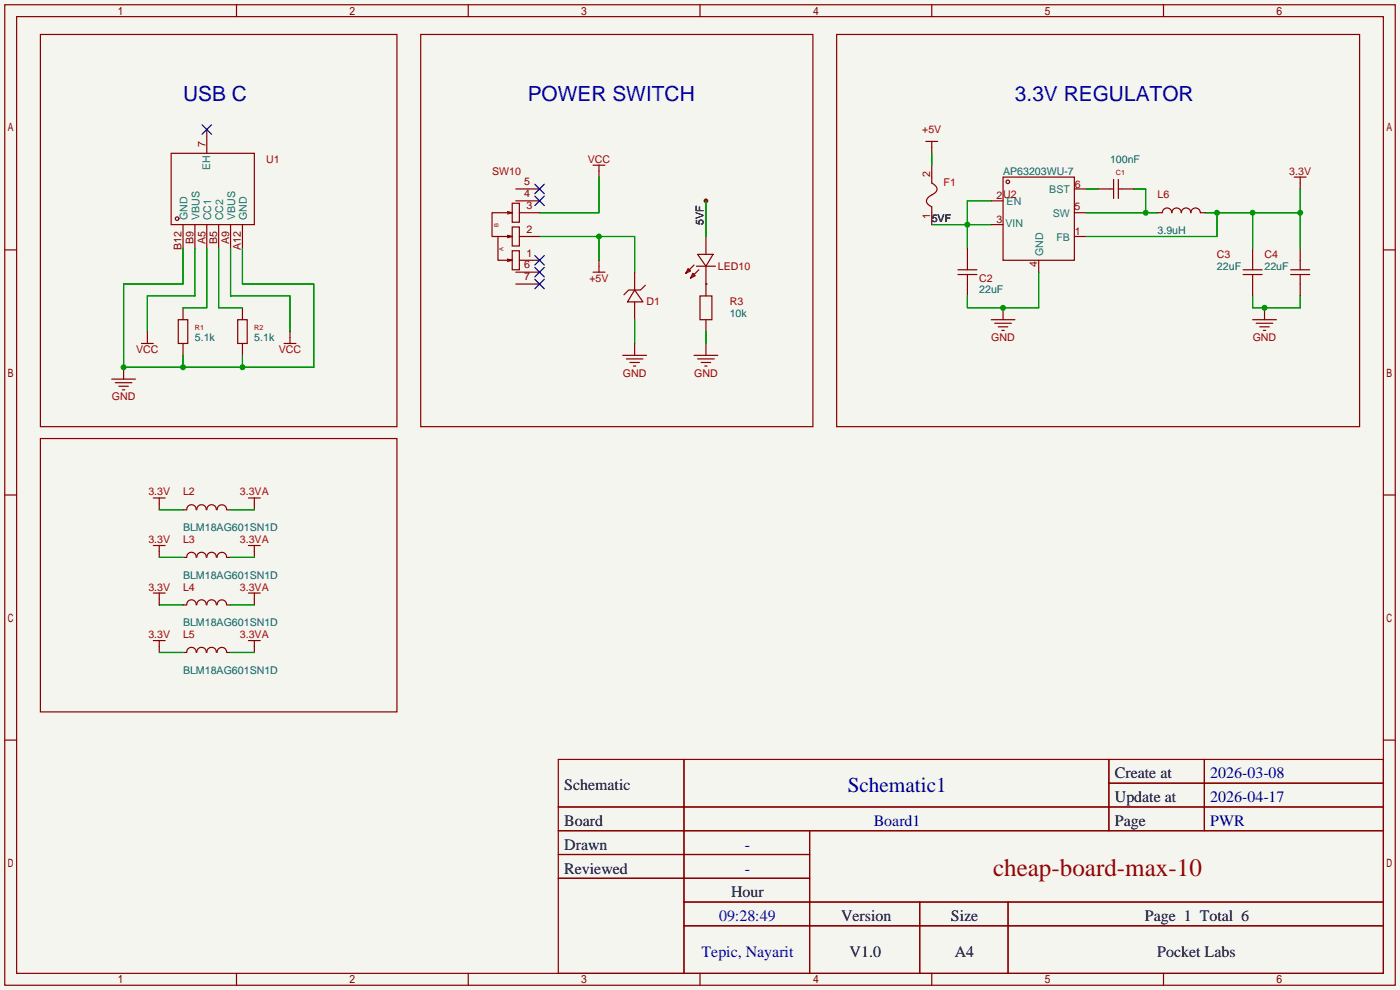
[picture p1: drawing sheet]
<svg xmlns="http://www.w3.org/2000/svg" width="299mm" height="212mm" viewBox="0 0 299 212" stroke-linecap="round" stroke-linejoin="round" font-family="sans-serif">
<path d="M0 0h299.2v211.6h-299.2z" fill="#f5f5f0"/>
<circle cx="150.9" cy="42.9" r=".51" fill="#850000"/>
<g fill="none" stroke="#850000" stroke-width=".25">
<path d="M1 1h297.2v209.6h-297.2zM3.6 3.6h292.1v204.4h-292.1zM8.6 7.4h76.2v83.8h-76.2zM50.5 1v2.6M89.9 7.4h83.8v83.8h-83.8zM100.1 1v2.6M149.6 1v2.6M178.8 7.4h111.8v83.8h-111.8zM199.1 1v2.6M248.7 1v2.6M36.6 32.8h17.8v15.2h-17.8zM44.2 27.7v5.1"/>
<path d="M126.7 35.3h2.6M128 35.3v2.5M197.9 30.2h2.5M199.1 35.3v3.8l.9 .6 .3 .7-.3 .7-1.5 1-.5 .8 .2 .6 .9 .7v3.8M199.1 30.2v2.6M214.4 37.8h15.2v17.8h-15.2zM238 38.4v4M239 38.4v4M276.6 37.8h2.5M277.9 37.8v2.6M1 53.4h2.6M39.1 48v5.1"/>
<path d="M41.7 48v5.1M44.2 48v5.1M46.7 48v5.1M49.3 48v5.1M51.8 48v5.1M106.4 50.5v5.1h3.1l-1-.2M108.5 45.2l1 .3M109.5 48.5h1.5v4.1h-1.5zM109.5 43.4h1.5v4.1h-1.5zM109.5 53.6h1.5v4.1h-1.5zM109.5 45.5h-4.3v5h4.3l-1-.2M109.5 50.5l-1 .3"/>
<path d="M109.5 45.5l-1 .2M109.5 55.6l-1 .3M110.2 42.9h5.1M110.2 40.4h5.1M110.2 58.2h5.1M111 55.6h4.3M111 50.5h4.3M111 45.5h4.3M126.7 58.2h2.6M128 55.6v2.6M135.6 58.2v3.8M147.1 57.4l.5 .5-1 .5z"/>
<path d="M148.1 58.4l.5 .5-1 .5zM148.3 56.6l-1.7 1.8M148.8 56.9h4.1M149.1 54.4h3.3l-1.5 2.5zM149.4 57.7l-1.8 1.7M150.9 50.5v3.9M150.9 56.9v6.3M204.7 58.7h4.1M204.7 57.7h4.1M206.8 53.1v4.6M206.8 58.7v4.5M211.8 42.9h2.6"/>
<path d="M211.8 48h2.6M222 55.6v2.6M229.6 50.5h2.6M229.6 45.5h2.6M229.6 40.4h2.6M234.7 40.4h3.3M239 40.4h3.3M247.4 45.5h1a1.02 1.02 0 0 1 1-1 1.02 1.02 0 0 1 1 1 1.02 1.02 0 0 1 1.1-1.1 1.02 1.02 0 0 1 1 1.1 1.02 1.02 0 0 1 1-1.1 1.02 1.02 0 0 1 1 1.1 1.02 1.02 0 0 1 1-1.1 1.02 1.02 0 0 1 1 1.1h1.1M265.7 58.7h4M265.7 57.7h4M267.7 53.1v4.6M267.7 58.7v4.5"/>
<path d="M275.8 58.7h4.1M275.8 57.7h4.1M277.9 53.1v4.6M277.9 58.7v4.5M295.7 53.4h2.5M26.4 78.5v2.5M30.2 73.4h2.6M31.5 70.9v2.5M38.1 68.3h2v5.1h-2zM39.1 65.8v2.5M39.1 73.4v2.5M50.8 68.3h2v5.1h-2z"/>
<path d="M51.8 65.8v2.5M51.8 73.4v2.5M60.7 73.4h2.5M62 70.9v2.5M110.2 60.7h5.1M133.1 75.9h5.1M133.9 76.7h3.5M134.6 77.5h2.1M135.4 78.2h.5M135.6 62l1.8 2.5h-3.3zM135.6 64.5v3.8M135.6 73.4v2.5"/>
<path d="M137.9 61l-1 1h-2.5l-1.1 1M148.3 75.9h5.1M149.1 76.7h3.6M149.6 63.2h2.5v5.1h-2.5zM149.9 77.5h2M150.6 78.2h.5M150.9 68.3v2.6M150.9 73.4v2.5M211.8 68.3h5.1M212.6 69.1h3.6M213.4 69.8h2M214.1 70.6h.5"/>
<path d="M214.4 65.8v2.5M267.7 68.3h5.1M268.5 69.1h3.5M269.2 69.8h2.1M270 70.6h.5M270.3 65.8v2.5M8.6 93.7h76.2v58.4h-76.2zM23.9 81h5.1M24.6 81.8h3.6M25.4 82.5h2M26.2 83.3h.5M1 105.8h2.6"/>
<path d="M32.8 106.4h2.5M32.8 116.6h2.5M34 106.4v2.6M34 116.6v2.5M39.1 109h.8M39.1 119.1h.8M39.9 109a1.01 1.01 0 0 1 1-1.1 1.01 1.01 0 0 1 1 1.1M39.9 119.1a1.01 1.01 0 0 1 1-1.1 1.01 1.01 0 0 1 1 1.1M42.1 109a1.01 1.01 0 0 1 1-1.1 1.01 1.01 0 0 1 1 1.1M42.1 119.1a1.01 1.01 0 0 1 1-1.1 1.01 1.01 0 0 1 1 1.1M44.2 109a1.01 1.01 0 0 1 1-1.1 1.01 1.01 0 0 1 1 1.1M44.2 119.1a1.01 1.01 0 0 1 1-1.1 1.01 1.01 0 0 1 1 1.1"/>
<path d="M46.4 109a1.01 1.01 0 0 1 1-1.1 1.01 1.01 0 0 1 1 1.1M46.4 119.1a1.01 1.01 0 0 1 1-1.1 1.01 1.01 0 0 1 1 1.1M48.5 109h.8M48.5 119.1h.8M53.1 106.4h2.5M53.1 116.6h2.5M54.4 106.4v2.6M54.4 116.6v2.5M295.7 105.8h2.5M32.8 126.7h2.5M32.8 136.9h2.5M34 126.7v2.6"/>
<path d="M34 136.9v2.5M39.1 129.3h.8M39.1 139.4h.8M39.9 129.3a1.01 1.01 0 0 1 1-1.1 1.01 1.01 0 0 1 1 1.1M39.9 139.4a1.01 1.01 0 0 1 1-1.1 1.01 1.01 0 0 1 1 1.1M42.1 129.3a1.01 1.01 0 0 1 1-1.1 1.01 1.01 0 0 1 1 1.1M42.1 139.4a1.01 1.01 0 0 1 1-1.1 1.01 1.01 0 0 1 1 1.1M44.2 129.3a1.01 1.01 0 0 1 1-1.1 1.01 1.01 0 0 1 1 1.1M44.2 139.4a1.01 1.01 0 0 1 1-1.1 1.01 1.01 0 0 1 1 1.1M46.4 129.3a1.01 1.01 0 0 1 1-1.1 1.01 1.01 0 0 1 1 1.1M46.4 139.4a1.01 1.01 0 0 1 1-1 1.01 1.01 0 0 1 1 1M48.5 129.3h.8"/>
<path d="M48.5 139.4h.8M53.1 126.7h2.5M53.1 136.9h2.5M54.4 126.7v2.6M54.4 136.9v2.5M1 158.2h2.6M295.7 158.2h2.5M119.3 162.3h176.4v45.7h-176.4zM119.3 172.5h176.4M119.3 177.5h176.4M146.2 162.3v45.7M173 177.5v30.5"/>
<path d="M237 162.3v15.2M237 167.4h58.7M257.4 162.3v15.2M119.3 182.6h53.7M119.3 187.7h53.7M146.2 192.8h149.5M146.2 197.9h149.5M196.6 192.8v15.2M215.4 192.8v15.2M50.5 208v2.6M100.1 208v2.6M149.6 208v2.6"/>
<path d="M199.1 208v2.6M248.7 208v2.6"/>
<circle cx="215.4" cy="38.9" r=".38"/>
<circle cx="37.8" cy="46.7" r=".38"/>
</g>
<path d="M43.2 26.7l2 2M45.2 26.7l-2 2M114.3 39.4l2 2M116.3 39.4l-2 2M114.3 54.6l2 2M114.3 41.9l2 2M114.3 57.2l2 2M114.3 59.7l2 2M116.3 54.6l-2 2M116.3 41.9l-2 2M116.3 57.2l-2 2M116.3 59.7l-2 2" fill="none" stroke="#000085" stroke-width=".25"/>
<g fill="none" stroke="#009600" stroke-width=".25">
<path d="M128 37.8v7.7h-12.7M199.1 32.8v2.5M39.1 53.1v7.6h-12.7v17.8h40.7v-17.8h-15.3v-7.6M41.7 53.1v10.1h-10.2v7.7M44.2 53.1v12.7h-5.1M46.7 53.1v12.7h5.1M49.3 53.1v10.1h12.7v7.7M115.3 50.5h20.3v7.7M128 50.5v5.1M150.9 42.9v7.6M199.1 48h12.7M211.8 42.9h-5v10.2"/>
<path d="M222 58.2v7.6h-15.2v-2.6M232.2 45.5h15.2M232.2 40.4h2.5M242.3 40.4h2.6v5.1M257.6 45.5h20.3M260.1 45.5v5h-27.9M267.7 45.5v7.6M277.9 40.4v12.7M39.1 75.9v2.6M51.8 75.9v2.6M135.6 68.3v5.1M150.9 60.7h.1"/>
<path d="M150.9 70.9v2.5M267.7 63.2v2.6h10.2v-2.6M34 109h5.1M34 119.1h5.1M49.3 109h5.1M49.3 119.1h5.1M34 129.3h5.1M34 139.4h5.1M49.3 129.3h5.1M49.3 139.4h5.1"/>
</g>
<g fill="#009600">
<circle cx="26.4" cy="78.5" r=".63"/>
<circle cx="39.1" cy="78.5" r=".63"/>
<circle cx="51.8" cy="78.5" r=".63"/>
<circle cx="128" cy="50.5" r=".63"/>
<circle cx="206.8" cy="48" r=".63"/>
<circle cx="270.3" cy="65.8" r=".63"/>
<circle cx="214.4" cy="65.8" r=".63"/>
<circle cx="244.9" cy="45.5" r=".63"/>
<circle cx="267.7" cy="45.5" r=".63"/>
<circle cx="277.9" cy="45.5" r=".63"/>
<circle cx="260.1" cy="45.5" r=".63"/>
</g>
<text font-size="5.4" fill="#900" x="212.2" y="187.2">cheap-board-max-10</text>
<g font-size="4.5" fill="#0000c2">
<text x="39.1" y="21.5">USB C</text>
<text x="112.8" y="21.5">POWER SWITCH</text>
<text x="216.9" y="21.5">3.3V REGULATOR</text>
</g>
<text font-size="4.5" fill="#009" x="181.2" y="169.2">Schematic1</text>
<g font-size="3.4">
<text x="238.3" y="166.4">Create at</text>
<text x="120.6" y="168.9">Schematic</text>
<text x="238.3" y="171.4">Update at</text>
<text x="120.6" y="176.5">Board</text>
<text x="238.3" y="176.5">Page</text>
<text x="120.6" y="181.6">Drawn</text>
<text x="120.6" y="186.7">Reviewed</text>
<text x="156.3" y="191.8">Hour</text>
<text x="179.8" y="196.8">Version</text>
<text x="203.2" y="196.8">Size</text>
<text x="244.7" y="196.8">Page 1 Total 6</text>
<text x="181.6" y="204.5">V1.0</text>
<text x="204.1" y="204.5">A4</text>
<text x="247.3" y="204.5">Pocket Labs</text>
</g>
<g font-size="3.4" fill="#009">
<text x="258.7" y="166.4">2026-03-08</text>
<text x="258.7" y="171.4">2026-04-17</text>
<text x="186.7" y="176.5">Board1</text>
<text x="258.7" y="176.5">PWR</text>
<text x="159.2" y="181.6">-</text>
<text x="159.2" y="186.7">-</text>
</g>
<g font-size="3.4" fill="#0000c2">
<text x="153.7" y="196.8">09:28:49</text>
<text x="149.9" y="204.5">Tepic, Nayarit</text>
</g>
<g font-size="2.3" fill="#a90000">
<text x="197.1" y="28.4">+5V</text>
<text x="56.9" y="34.8">U1</text>
<text x="125.6" y="34.8">VCC</text>
<text x="105.2" y="37.3">SW10</text>
<text x="201.7" y="39.8">F1</text>
<text x="275.5" y="37.3">3.3V</text>
<text x="214.4" y="42.4">U2</text>
<text x="247.4" y="42.4">L6</text>
<text x="153.4" y="57.6">LED10</text>
<text x="260.1" y="55.1">C3</text>
<text x="270.3" y="55.1">C4</text>
<text x="126" y="60.2">+5V</text>
<text x="138.2" y="65.2">D1</text>
<text x="156" y="65.2">R3</text>
<text x="209.3" y="60.2">C2</text>
<text x="29.1" y="75.4">VCC</text>
<text x="59.6" y="75.4">VCC</text>
<text x="211.9" y="72.9">GND</text>
<text x="267.7" y="72.9">GND</text>
<text x="133.1" y="80.5">GND</text>
<text x="148.4" y="80.5">GND</text>
<text x="23.9" y="85.6">GND</text>
<text x="31.7" y="105.9">3.3V</text>
<text x="39.1" y="105.9">L2</text>
<text x="51.3" y="105.9">3.3VA</text>
<text x="31.7" y="116">3.3V</text>
<text x="39.1" y="116">L3</text>
<text x="51.3" y="116">3.3VA</text>
<text x="31.7" y="126.2">3.3V</text>
<text x="39.1" y="126.2">L4</text>
<text x="51.3" y="126.2">3.3VA</text>
<text x="31.7" y="136.4">3.3V</text>
<text x="39.1" y="136.4">L5</text>
<text x="51.3" y="136.4">3.3VA</text>
</g>
<g font-size="2.3" fill="#840000">
<text x="43.9" y="31.5" transform="rotate(-90 43.9 31.5)">7</text>
<text x="112" y="39.6">5</text>
<text x="198.8" y="37.8" transform="rotate(-90 198.8 37.8)">2</text>
<text x="229.7" y="40.1">6</text>
<text x="112" y="42.1">4</text>
<text x="112.5" y="44.7">3</text>
<text x="198.8" y="46.7" transform="rotate(-90 198.8 46.7)">1</text>
<text x="213" y="42.6">2</text>
<text x="213" y="47.7">3</text>
<text x="229.6" y="44.9">5</text>
<text x="38.8" y="53.4" transform="rotate(-90 38.8 53.4)">B12</text>
<text x="41.3" y="52.2" transform="rotate(-90 41.3 52.2)">B9</text>
<text x="43.9" y="52.2" transform="rotate(-90 43.9 52.2)">A5</text>
<text x="46.4" y="52.2" transform="rotate(-90 46.4 52.2)">B5</text>
<text x="49" y="52.2" transform="rotate(-90 49 52.2)">A9</text>
<text x="51.5" y="53.4" transform="rotate(-90 51.5 53.4)">A12</text>
<text x="112.5" y="49.7">2</text>
<text x="229.7" y="50.2">1</text>
<text x="112" y="57.4">6</text>
<text x="112" y="59.9">7</text>
<text x="112.5" y="54.8">1</text>
<text x="221.7" y="57" transform="rotate(-90 221.7 57)">4</text>
</g>
<g font-size="2.3" fill="#006464">
<text x="237.2" y="34.8">100nF</text>
<text x="214.4" y="37.3">AP63203WU-7</text>
<text x="247.4" y="50">3.9uH</text>
<text x="260.1" y="57.6">22uF</text>
<text x="270.3" y="57.6">22uF</text>
<text x="209.3" y="62.7">22uF</text>
<text x="156" y="67.8">10k</text>
<text x="41.7" y="72.9">5.1k</text>
<text x="54.4" y="72.9">5.1k</text>
<text x="39.1" y="113.5">BLM18AG601SN1D</text>
<text x="39.1" y="123.7">BLM18AG601SN1D</text>
<text x="39.1" y="133.8">BLM18AG601SN1D</text>
<text x="39.1" y="144">BLM18AG601SN1D</text>
</g>
<g font-size="2.3" fill="#008484">
<text x="44.9" y="36.4" transform="rotate(-90 44.9 36.4)">EH</text>
<text x="224.3" y="41.3">BST</text>
<text x="40.1" y="47.1" transform="rotate(-90 40.1 47.1)">GND</text>
<text x="42.6" y="47.1" transform="rotate(-90 42.6 47.1)">VBUS</text>
<text x="45.2" y="47.1" transform="rotate(-90 45.2 47.1)">CC1</text>
<text x="47.7" y="47.1" transform="rotate(-90 47.7 47.1)">CC2</text>
<text x="50.2" y="47.1" transform="rotate(-90 50.2 47.1)">VBUS</text>
<text x="52.8" y="47.1" transform="rotate(-90 52.8 47.1)">GND</text>
<text x="215.1" y="43.9">EN</text>
<text x="225" y="46.4">SW</text>
<text x="214.9" y="48.5">VIN</text>
<text x="225.8" y="51.5">FB</text>
<text x="223" y="54.7" transform="rotate(-90 223 54.7)">GND</text>
</g>
<g font-size="2.3">
<text x="199.1" y="47.5">5VF</text>
<text x="150.3" y="48" transform="rotate(-90 150.3 48)">5VF</text>
</g>
<g font-size="1.5" fill="#a90000">
<text x="238.5" y="37.5">C1</text>
<text x="41.7" y="70.5">R1</text>
<text x="54.4" y="70.5">R2</text>
</g>
<g font-size="1.3" fill="#840000">
<text x="106.6" y="48.5" transform="rotate(-90 106.6 48.5)">B</text>
<text x="107.6" y="53.6" transform="rotate(-90 107.6 53.6)">A</text>
</g>
</svg>
